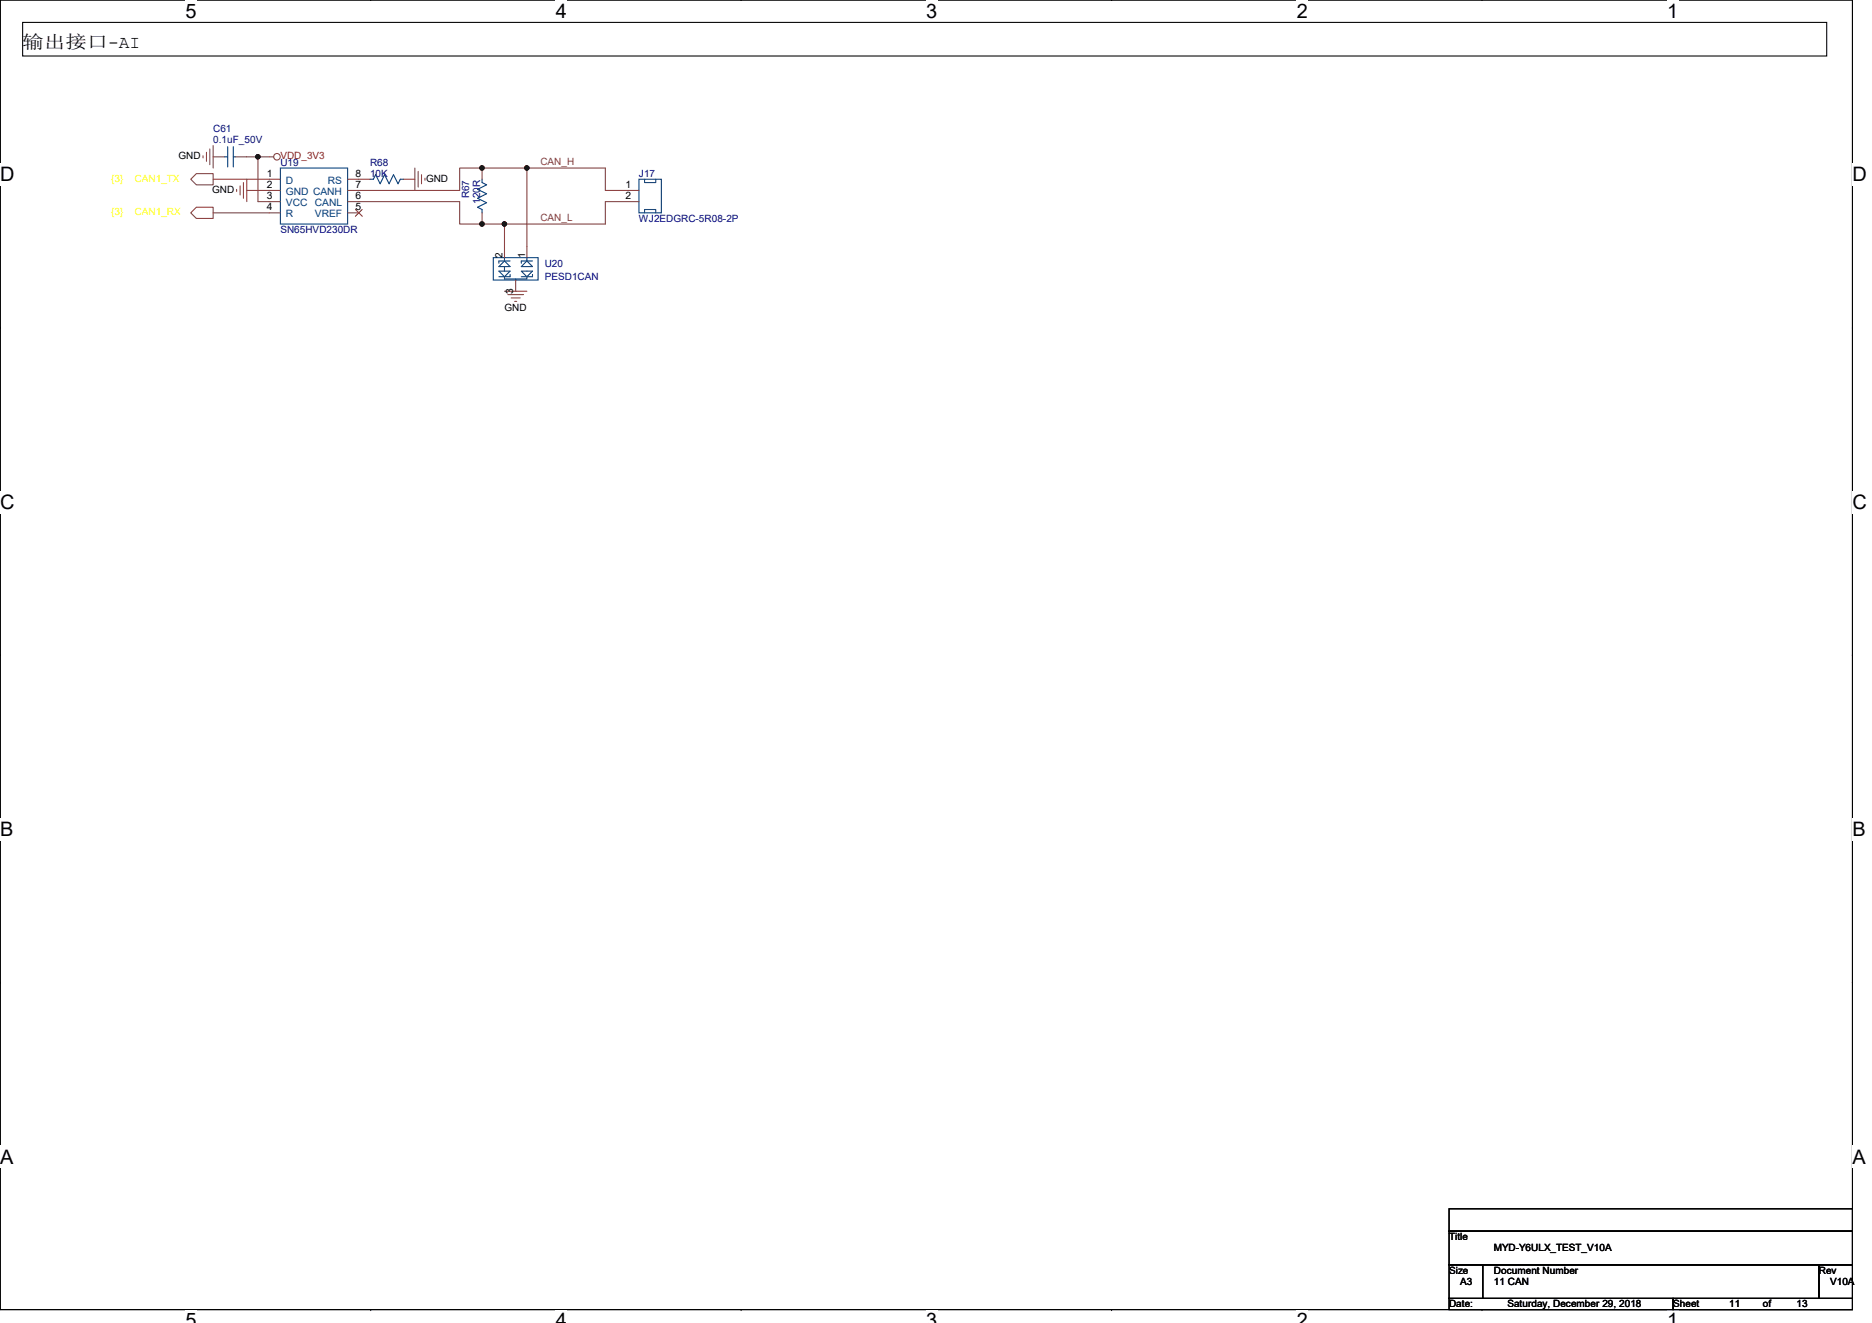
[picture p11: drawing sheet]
<svg xmlns="http://www.w3.org/2000/svg" width="297mm" height="210mm" viewBox="0 0 297 210" stroke-linecap="round" stroke-linejoin="round" font-family="sans-serif">
<path d="M0 0h293.9v207.9h-293.9z" fill="none" stroke="#000" stroke-width=".17"/>
<g fill="#fff">
<path d="M29.4 0h1.8v3.5h-1.8z"/>
<path d="M29.4 207.9h1.8v2h-1.8z"/>
</g>
<path d="M58.8 0h.1M58.8 207.9h.1" fill="none" stroke="#000" stroke-width=".17"/>
<g fill="#fff">
<path d="M88.2 0h1.8v3.5h-1.8z"/>
<path d="M88.2 207.9h1.8v2h-1.8z"/>
</g>
<path d="M117.6 0h.1M117.6 207.9h.1" fill="none" stroke="#000" stroke-width=".17"/>
<g fill="#fff">
<path d="M147 0h1.7v3.5h-1.7z"/>
<path d="M147 207.9h1.7v2h-1.7z"/>
</g>
<path d="M176.4 0h.1M176.4 207.9h.1" fill="none" stroke="#000" stroke-width=".17"/>
<g fill="#fff">
<path d="M205.8 0h1.7v3.5h-1.7z"/>
<path d="M205.8 207.9h1.7v2h-1.7z"/>
</g>
<path d="M235.2 0h.1M235.2 207.9h.1" fill="none" stroke="#000" stroke-width=".17"/>
<g fill="#fff">
<path d="M264.5 0h1.8v3.5h-1.8z"/>
<path d="M264.5 207.9h1.8v2h-1.8z"/>
<path d="M0 26h2.3v3.5h-2.3z"/>
<path d="M293.9 26h2.3v3.5h-2.3z"/>
<path d="M0 77.9h2.3v3.5h-2.3z"/>
<path d="M293.9 77.9h2.3v3.5h-2.3z"/>
</g>
<path d="M0 52h.1M293.9 52h.1" fill="none" stroke="#000" stroke-width=".17"/>
<g fill="#fff">
<path d="M0 129.9h2.1v3.5h-2.1z"/>
<path d="M293.9 129.9h2.1v3.5h-2.1z"/>
</g>
<path d="M0 103.9h.1M293.9 103.9h.1" fill="none" stroke="#000" stroke-width=".17"/>
<g fill="#fff">
<path d="M0 181.9h2.2v3.5h-2.2z"/>
<path d="M293.9 181.9h2.2v3.5h-2.2z"/>
</g>
<path d="M3.6 3.6h286.3v5.3h-286.3zM0 155.9h.1M293.9 155.9h.1M229.9 191.9h64v3.5h-64zM229.9 195.4h64v5.3h-64zM229.9 200.7h5.4v5.4h-5.4zM229.9 206.1h35.6v1.8h-35.6zM235.3 200.7h53.3v5.4h-53.3zM265.5 206.1h28.4v1.8h-28.4zM288.6 200.7h5.3v5.4h-5.3z" fill="none" stroke="#000" stroke-width=".17"/>
<g fill="none" stroke="#804040" stroke-width=".17">
<path d="M31.2 32.9h2.6v1.8h-2.6l-.9-.9zM31.2 27.6h2.6v1.7h-2.6l-.9-.9zM32.2 24.7v.4M32.8 24.2v1.4M33.3 23.6v2.5M33.8 24.9h1.8M33.8 23.1v3.6M33.8 28.4h10.7M33.8 33.8h10.7M37.4 24.9h3.5M37.5 30.1v.3M38.1 29.5v1.4"/>
<path d="M38.6 29v2.5M39.2 28.4v3.6M39.2 30.2h5.3M40.9 24.9v7.1h3.6M40.9 24.9h2.5M55.2 33.8h1.7M55.2 32h17.7v3.6h3.6M55.2 28.4h3.5M58.7 28.4h.1M64 28.4h.1M64 28.4h1.8M65.8 26.7v3.5"/>
<path d="M66.4 27.2v2.5M66.9 27.7v1.5M67.4 28.3v.3M76.5 33.8h.1M76.5 28.4h.1M76.5 33.8v1.8h3.5M76.5 26.7h-3.6v3.5h-17.7M80 35.6v5.3M83.6 26.7h-7.1v1.7M101.4 30.2h-5.3v-3.5h-12.5v14.2M101.4 32h-5.3v3.6h-16.1M80 46.2h3.6"/>
<path d="M80.6 46.8h2.5M81.1 47.3h1.4M81.7 47.8h.3M81.8 44.4v1.8"/>
<circle cx="43.9" cy="24.9" r=".52"/>
</g>
<g fill="none" stroke="#003c77" stroke-width=".17">
<path d="M35.6 24.9h.5M36.1 23.3v3.2M37 23.3v3.2M37 24.9h.4M44.5 26.7h10.7v8.9h-10.7zM58.7 28.4h.5l.4-.7 .7 1.5 .7-1.5 .7 1.5 .7-1.5 .8 1.5 .3-.8h.5M76.5 28.4v.6l.7 .3-1.4 .8 1.4 .7-1.4 .7 1.4 .7-1.4 .7 .7 .4v.5M101.4 28.4h3.5v5.4h-3.5zM102.3 28.4v.6h1.8v-.6M102.3 33.8v-.5h1.8v.5M78.3 40.9h7.1v3.5h-7.1zM79.2 43h1.7l-.9 .9z"/>
<path d="M80 42.3v.7M80 40.9v.5M80 41.4l.9 .9h-.9M80 41.4l-.8 .9h.8M80.9 43.6v.3h-1.7M80.9 41.4h-1.7v.4M81.8 44.3v.1M82.7 43h1.8l-.9 .9zM82.7 42.3l.9-.9 .9 .9zM83.6 43.9v.4h-3.6v-.4M83.6 40.9v.5M84.5 43.6v.3h-1.8"/>
<path d="M84.5 41.4h-1.8v.4"/>
</g>
<path d="M56.4 33.3l1.1 1M57.5 33.3l-1.1 1" fill="none" stroke="#804000" stroke-width=".16"/>
<g fill="#400000" stroke="#400000" stroke-width=".17">
<circle cx="40.9" cy="24.9" r=".35"/>
<circle cx="76.5" cy="26.7" r=".35"/>
<circle cx="76.5" cy="35.5" r=".35"/>
<circle cx="83.6" cy="26.7" r=".35"/>
<circle cx="80" cy="35.5" r=".35"/>
</g>
<g font-size="3.2">
<text x="29.4" y="2.8">5</text>
<text x="88.2" y="2.8">4</text>
<text x="147" y="2.8">3</text>
<text x="205.8" y="2.8">2</text>
<text x="264.5" y="2.8">1</text>
<text x="0" y="28.8">D</text>
<text x="293.9" y="28.8">D</text>
<text x="0" y="80.8">C</text>
<text x="293.9" y="80.8">C</text>
<text x="0" y="132.7">B</text>
<text x="293.9" y="132.7">B</text>
<text x="0" y="184.7">A</text>
<text x="293.9" y="184.7">A</text>
<text x="29.4" y="210.7">5</text>
<text x="88.2" y="210.7">4</text>
<text x="147" y="210.7">3</text>
<text x="205.8" y="210.7">2</text>
<text x="264.5" y="210.7">1</text>
</g>
<text font-size="2.8" x="3.6" y="7.6">输出接口-AI</text>
<g font-size="1.6" fill="#000080">
<text x="33.8" y="21">C61</text>
<text x="33.8" y="22.8">0.1uF_50V</text>
<text x="44.5" y="26.3">U19</text>
<text x="58.7" y="26.3">R68</text>
<text x="58.7" y="28.1">10K</text>
<text x="101.4" y="28.1">J17</text>
<text x="74.4" y="31.5" transform="rotate(-90 74.4 31.5)">R67</text>
<text x="76.2" y="32.4" transform="rotate(-90 76.2 32.4)">120R</text>
<text x="101.4" y="35.2">WJ2EDGRC-5R08-2P</text>
<text x="44.5" y="37">SN65HVD230DR</text>
<text x="86.4" y="42.3">U20</text>
<text x="86.4" y="44.5">PESD1CAN</text>
</g>
<g font-size="1.6" fill="#ff0">
<text x="17.6" y="28.8">{3}</text>
<text x="21.4" y="28.8">CAN1_TX</text>
<text x="17.6" y="34.1">{3}</text>
<text x="21.4" y="34.1">CAN1_RX</text>
</g>
<g font-size="1.6">
<text x="28.3" y="25.3">GND</text>
<text x="42.4" y="28.1">1</text>
<text x="42.4" y="29.8">2</text>
<text x="56.4" y="28.1">8</text>
<text x="56.4" y="29.8">7</text>
<text x="67.6" y="28.8">GND</text>
<text x="99.2" y="29.8">1</text>
<text x="33.7" y="30.6">GND</text>
<text x="42.4" y="31.6">3</text>
<text x="42.4" y="33.4">4</text>
<text x="56.4" y="33.4">5</text>
<text x="56.4" y="31.6">6</text>
<text x="99.2" y="31.6">2</text>
<text x="79.8" y="40.9" transform="rotate(-90 79.8 40.9)">2</text>
<text x="83.3" y="40.9" transform="rotate(-90 83.3 40.9)">1</text>
<text x="81.4" y="46.6" transform="rotate(-90 81.4 46.6)">3</text>
<text x="80" y="49.4">GND</text>
<text x="229.9" y="196.8">Title</text>
<text x="229.9" y="202.2">Size</text>
<text x="231.7" y="203.9">A3</text>
<text x="237" y="203.9">11 CAN</text>
<text x="237" y="198.6">MYD-Y6ULX_TEST_V10A</text>
<text x="237" y="202.2">Document Number</text>
<text x="288.6" y="202.2">Rev</text>
<text x="290.4" y="203.9">V10A</text>
<text x="229.9" y="207.5">Date:</text>
<text x="239.2" y="207.5">Saturday, December 29, 2018</text>
<text x="265.5" y="207.5">Sheet</text>
<text x="274.4" y="207.5">11</text>
<text x="279.7" y="207.5">of</text>
<text x="285" y="207.5">13</text>
</g>
<text font-size="1.6" fill="#f00" x="44.5" y="25.3">VDD_3V3</text>
<g font-size="1.6" fill="#004080">
<text x="45.4" y="29.2">D</text>
<text x="52" y="29.2">RS</text>
<text x="45.4" y="30.9">GND CANH</text>
<text x="45.4" y="32.7">VCC</text>
<text x="45.4" y="34.5">R</text>
<text x="50" y="34.5">VREF</text>
<text x="50" y="32.7">CANL</text>
</g>
<g font-size="1.6" fill="#804040">
<text x="85.7" y="26.2">CAN_H</text>
<text x="85.7" y="35.1">CAN_L</text>
</g>
</svg>
